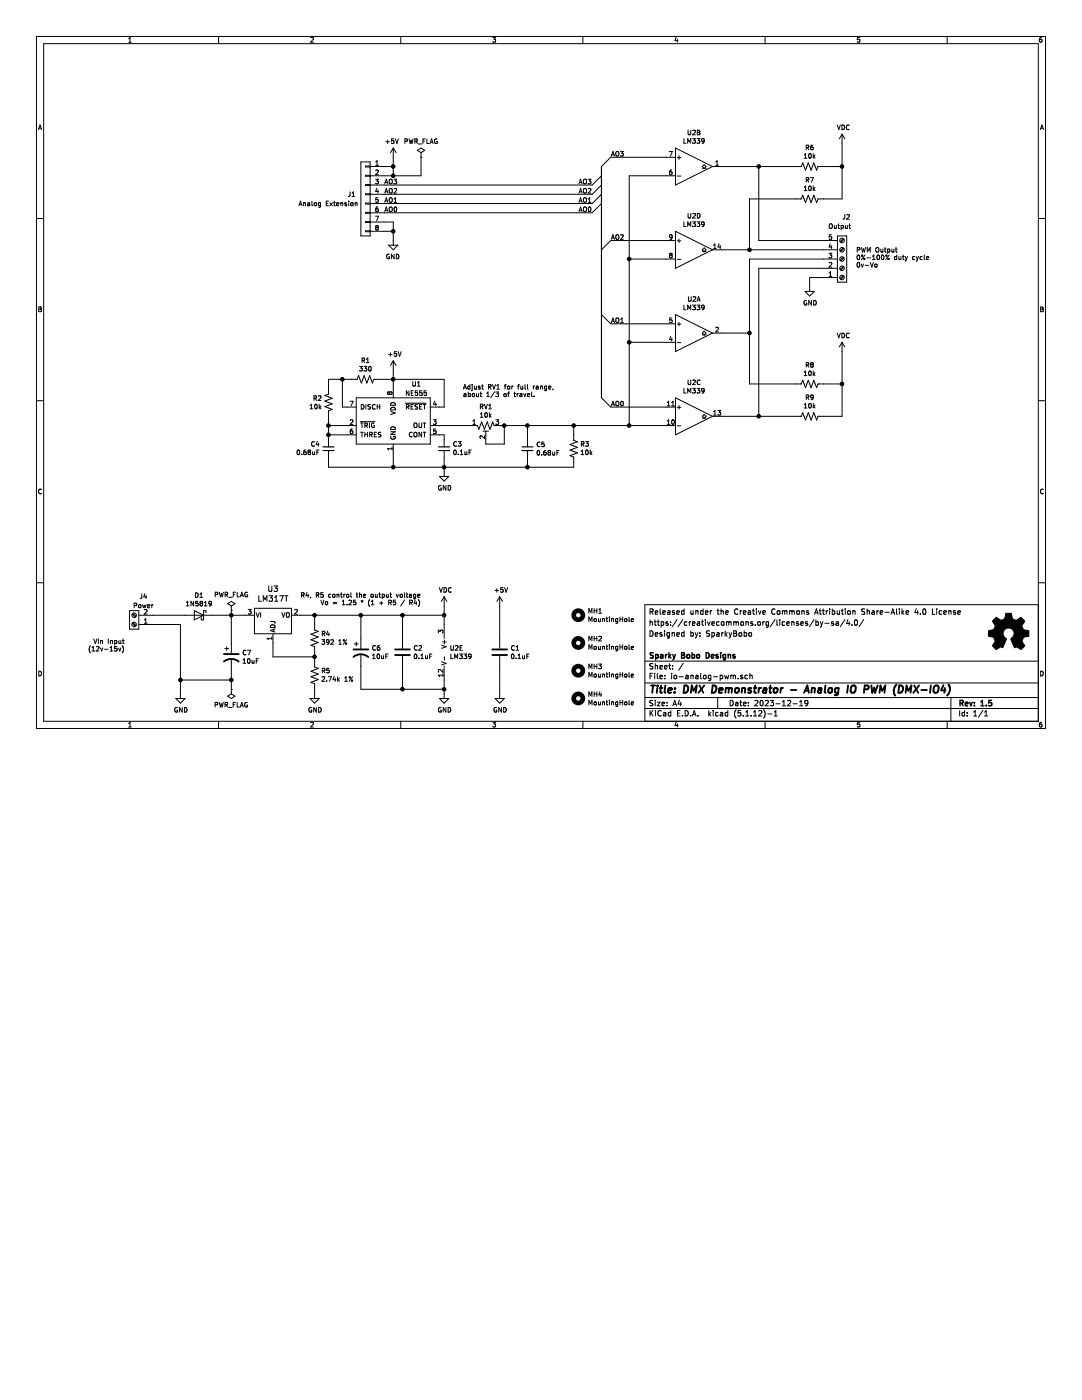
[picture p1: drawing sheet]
EESchema Schematic File Version 4
EELAYER 30 0
EELAYER END
$Descr A4 11693 8268
encoding utf-8
Sheet 1 1
Title "DMX Demonstrator - Analog IO PWM (DMX-IO4)"
Date "2023-12-19"
Rev "1.5"
Comp "Sparky Bobo Designs"
Comment1 ""
Comment2 "Designed by: SparkyBobo"
Comment3 "https://creativecommons.org/licenses/by-sa/4.0/"
Comment4 "Released under the Creative Commons Attribution Share-Alike 4.0 License"
$EndDescr
$Comp
L power:GND #PWR0111
U 1 1
P 8750 3100
F 0 "#PWR0111" H 8750 2850 50  0001 C CNN
F 1 "GND" H 8755 2927 50  0000 C CNN
F 2 "" H 8750 3100 50  0001 C CNN
F 3 "" H 8750 3100 50  0001 C CNN
	1    8750 3100
	1    0    0    -1  
$EndComp
Wire Wire Line
	8750 3100 8750 3000
$Comp
L Connector:Screw_Terminal_01x05 J2
U 1 1
P 9100 2800
F 0 "J2" H 9100 2350 50  0000 L CNN
F 1 "Output" H 8950 2450 50  0000 L CNN
F 2 "Connector_Phoenix_MC:PhoenixContact_MC_1,5_5-G-3.81_1x05_P3.81mm_Horizontal" H 9100 2800 50  0001 C CNN
F 3 "~" H 9100 2800 50  0001 C CNN
F 4 "J-381x5,P-381x5" H 9100 2800 50  0001 C CNN "PartId"
F 5 "Screw Terminal" H 9100 2800 50  0001 C CNN "Description"
	1    9100 2800
	1    0    0    1   
$EndComp
$Comp
L Device:C C2
U 1 1
P 4350 7050
F 0 "C2" H 4465 7096 50  0000 L CNN
F 1 "0.1uF" H 4465 7005 50  0000 L CNN
F 2 "Capacitor_THT:C_Rect_L4.6mm_W2.0mm_P2.50mm_MKS02_FKP02" H 4388 6900 50  0001 C CNN
F 3 "~" H 4350 7050 50  0001 C CNN
F 4 "Decoupling Capacitor" H 1950 7000 50  0001 C CNN "Description"
F 5 "C_DECOUPLE" H 1950 7000 50  0001 C CNN "PartId"
	1    4350 7050
	1    0    0    -1  
$EndComp
$Comp
L power:GND #PWR0120
U 1 1
P 4800 7500
F 0 "#PWR0120" H 4800 7250 50  0001 C CNN
F 1 "GND" H 4805 7327 50  0000 C CNN
F 2 "" H 4800 7500 50  0001 C CNN
F 3 "" H 4800 7500 50  0001 C CNN
	1    4800 7500
	1    0    0    -1  
$EndComp
$Comp
L Graphic:Logo_Open_Hardware_Small #LOGO1
U 1 1
P 10900 6850
F 0 "#LOGO1" H 10900 7125 50  0001 C CNN
F 1 "Logo_Open_Hardware_Small" H 10900 6625 50  0001 C CNN
F 2 "" H 10900 6850 50  0001 C CNN
F 3 "~" H 10900 6850 50  0001 C CNN
	1    10900 6850
	1    0    0    -1  
$EndComp
Wire Wire Line
	8750 3000 8900 3000
Text Label 6250 2300 0    50   ~ 0
AO0
Text Label 6250 2200 0    50   ~ 0
AO1
Text Label 6250 2100 0    50   ~ 0
AO2
Text Label 6250 2000 0    50   ~ 0
AO3
Wire Wire Line
	8900 2800 8100 2800
Wire Wire Line
	8900 2900 8200 2900
$Comp
L Device:C C1
U 1 1
P 5400 7050
F 0 "C1" H 5515 7096 50  0000 L CNN
F 1 "0.1uF" H 5515 7005 50  0000 L CNN
F 2 "Capacitor_THT:C_Rect_L4.6mm_W2.0mm_P2.50mm_MKS02_FKP02" H 5438 6900 50  0001 C CNN
F 3 "~" H 5400 7050 50  0001 C CNN
F 4 "Decoupling Capacitor" H 1950 7000 50  0001 C CNN "Description"
F 5 "C_DECOUPLE" H 1950 7000 50  0001 C CNN "PartId"
	1    5400 7050
	1    0    0    -1  
$EndComp
$Comp
L Mechanical:MountingHole MH2
U 1 1
P 6250 6950
F 0 "MH2" H 6350 6996 50  0000 L CNN
F 1 "MountingHole" H 6350 6905 50  0000 L CNN
F 2 "MountingHole:MountingHole_3.2mm_M3" H 6250 6950 50  0001 C CNN
F 3 "~" H 6250 6950 50  0001 C CNN
	1    6250 6950
	1    0    0    -1  
$EndComp
$Comp
L Mechanical:MountingHole MH3
U 1 1
P 6250 7250
F 0 "MH3" H 6350 7296 50  0000 L CNN
F 1 "MountingHole" H 6350 7205 50  0000 L CNN
F 2 "MountingHole:MountingHole_3.2mm_M3" H 6250 7250 50  0001 C CNN
F 3 "~" H 6250 7250 50  0001 C CNN
	1    6250 7250
	1    0    0    -1  
$EndComp
$Comp
L Mechanical:MountingHole MH4
U 1 1
P 6250 7550
F 0 "MH4" H 6350 7596 50  0000 L CNN
F 1 "MountingHole" H 6350 7505 50  0000 L CNN
F 2 "MountingHole:MountingHole_3.2mm_M3" H 6250 7550 50  0001 C CNN
F 3 "~" H 6250 7550 50  0001 C CNN
	1    6250 7550
	1    0    0    -1  
$EndComp
$Comp
L Mechanical:MountingHole MH1
U 1 1
P 6250 6650
F 0 "MH1" H 6350 6696 50  0000 L CNN
F 1 "MountingHole" H 6350 6605 50  0000 L CNN
F 2 "MountingHole:MountingHole_3.2mm_M3" H 6250 6650 50  0001 C CNN
F 3 "~" H 6250 6650 50  0001 C CNN
	1    6250 6650
	1    0    0    -1  
$EndComp
$Comp
L Comparator:LM339 U2
U 2 1
P 7500 1800
F 0 "U2" H 7500 2167 50  0000 C CNN
F 1 "LM339" H 7500 2076 50  0000 C CNN
F 2 "Package_DIP:DIP-14_W7.62mm" H 7450 1900 50  0001 C CNN
F 3 "http://www.ti.com/lit/ds/symlink/lm339.pdf" H 7550 2000 50  0001 C CNN
F 4 "U_339" H 7500 1800 50  0001 C CNN "PartId"
F 5 "Quad Differential Comparator" H 7500 1800 50  0001 C CNN "Description"
	2    7500 1800
	1    0    0    -1  
$EndComp
$Comp
L Comparator:LM339 U2
U 3 1
P 7500 4500
F 0 "U2" H 7500 4867 50  0000 C CNN
F 1 "LM339" H 7500 4776 50  0000 C CNN
F 2 "Package_DIP:DIP-14_W7.62mm" H 7450 1900 50  0001 C CNN
F 3 "http://www.ti.com/lit/ds/symlink/lm339.pdf" H 7550 2000 50  0001 C CNN
F 4 "U_339" H 7500 1800 50  0001 C CNN "PartId"
F 5 "Quad Differential Comparator" H 7500 1800 50  0001 C CNN "Description"
	3    7500 4500
	1    0    0    -1  
$EndComp
$Comp
L Comparator:LM339 U2
U 4 1
P 7500 2700
F 0 "U2" H 7500 3067 50  0000 C CNN
F 1 "LM339" H 7500 2976 50  0000 C CNN
F 2 "Package_DIP:DIP-14_W7.62mm" H 7450 1900 50  0001 C CNN
F 3 "http://www.ti.com/lit/ds/symlink/lm339.pdf" H 7550 2000 50  0001 C CNN
F 4 "U_339" H 7500 1800 50  0001 C CNN "PartId"
F 5 "Quad Differential Comparator" H 7500 1800 50  0001 C CNN "Description"
	4    7500 2700
	1    0    0    -1  
$EndComp
$Comp
L Device:C_Small C5
U 1 1
P 5700 4850
F 0 "C5" H 5792 4896 50  0000 L CNN
F 1 "0.68uF" H 5792 4805 50  0000 L CNN
F 2 "Capacitor_THT:C_Rect_L4.6mm_W2.0mm_P2.50mm_MKS02_FKP02" H 5700 4850 50  0001 C CNN
F 3 "~" H 5700 4850 50  0001 C CNN
F 4 "C_0u68" H 3550 4850 50  0001 C CNN "PartId"
	1    5700 4850
	1    0    0    -1  
$EndComp
$Comp
L Device:R_US R3
U 1 1
P 6200 4850
F 0 "R3" H 6132 4804 50  0000 R CNN
F 1 "10k" H 6132 4895 50  0000 R CNN
F 2 "Resistor_THT:R_Axial_DIN0207_L6.3mm_D2.5mm_P10.16mm_Horizontal" V 6240 4840 50  0001 C CNN
F 3 "~" H 6200 4850 50  0001 C CNN
F 4 "R_10k" H 3550 4350 50  0001 C CNN "PartId"
	1    6200 4850
	-1   0    0    1   
$EndComp
Wire Wire Line
	5700 4750 5700 4600
Connection ~ 5700 4600
$Comp
L power:GND #PWR0127
U 1 1
P 4800 5100
F 0 "#PWR0127" H 4800 4850 50  0001 C CNN
F 1 "GND" H 4805 4927 50  0000 C CNN
F 2 "" H 4800 5100 50  0001 C CNN
F 3 "" H 4800 5100 50  0001 C CNN
	1    4800 5100
	1    0    0    -1  
$EndComp
Wire Wire Line
	6800 3700 7200 3700
Connection ~ 6800 2800
Wire Wire Line
	6800 2800 6800 3700
Wire Wire Line
	6800 1900 7200 1900
Wire Wire Line
	6800 1900 6800 2800
Entry Wire Line
	6400 2000 6500 1900
Entry Wire Line
	6400 2100 6500 2000
Entry Wire Line
	6400 2200 6500 2100
Entry Wire Line
	6400 2300 6500 2200
Entry Wire Line
	6500 1800 6600 1700
Entry Wire Line
	6500 2700 6600 2600
Entry Wire Line
	6500 3400 6600 3500
Entry Wire Line
	6500 4300 6600 4400
Text Label 6600 4400 0    50   ~ 0
AO0
Text Label 6600 3500 0    50   ~ 0
AO1
Text Label 6600 2600 0    50   ~ 0
AO2
Text Label 6600 1700 0    50   ~ 0
AO3
Connection ~ 6800 3700
Wire Wire Line
	6800 2800 7200 2800
Wire Wire Line
	6600 1700 7200 1700
Wire Wire Line
	6600 2600 7200 2600
Wire Wire Line
	6600 4400 7200 4400
Wire Wire Line
	4800 5050 4800 5100
Wire Wire Line
	5700 4950 5700 5050
Wire Wire Line
	4800 7450 4800 7500
Connection ~ 4800 5050
Text Notes 9250 2900 0    50   ~ 0
PWM Output\n0%-100% duty cycle\n0v-Vo
Wire Wire Line
	7800 1800 8200 1800
Wire Wire Line
	7800 3600 8100 3600
Wire Wire Line
	7800 4500 8200 4500
Wire Wire Line
	6600 3500 7200 3500
$Comp
L Comparator:LM339 U2
U 1 1
P 7500 3600
F 0 "U2" H 7500 3967 50  0000 C CNN
F 1 "LM339" H 7500 3876 50  0000 C CNN
F 2 "Package_DIP:DIP-14_W7.62mm" H 7450 1900 50  0001 C CNN
F 3 "http://www.ti.com/lit/ds/symlink/lm339.pdf" H 7550 2000 50  0001 C CNN
F 4 "U_339" H 7500 1800 50  0001 C CNN "PartId"
F 5 "Quad Differential Comparator" H 7500 1800 50  0001 C CNN "Description"
	1    7500 3600
	1    0    0    -1  
$EndComp
$Comp
L DMXDemonstrator:TLC555-Timer U1
U 1 1
P 4250 4600
F 0 "U1" H 4500 5050 50  0000 C CNN
F 1 "NE555" H 4500 4950 50  0000 C CNN
F 2 "Package_DIP:DIP-8_W7.62mm" H 4300 4350 50  0001 L CNN
F 3 "https://www.ti.com/lit/ds/symlink/ne555.pdf" H 4900 4050 50  0001 C CNN
F 4 "U_555" H 4250 4600 50  0001 C CNN "PartId"
	1    4250 4600
	1    0    0    -1  
$EndComp
$Comp
L power:+5V #PWR0107
U 1 1
P 4250 4000
F 0 "#PWR0107" H 4250 3850 50  0001 C CNN
F 1 "+5V" H 4265 4173 50  0000 C CNN
F 2 "" H 4250 4000 50  0001 C CNN
F 3 "" H 4250 4000 50  0001 C CNN
	1    4250 4000
	1    0    0    -1  
$EndComp
$Comp
L Device:R_US R1
U 1 1
P 3950 4100
F 0 "R1" V 3745 4100 50  0000 C CNN
F 1 "330" V 3836 4100 50  0000 C CNN
F 2 "Resistor_THT:R_Axial_DIN0207_L6.3mm_D2.5mm_P10.16mm_Horizontal" V 3990 4090 50  0001 C CNN
F 3 "~" H 3950 4100 50  0001 C CNN
F 4 "R_LED" V 3950 4100 50  0001 C CNN "PartId"
	1    3950 4100
	0    1    1    0   
$EndComp
Wire Wire Line
	4750 4400 4800 4400
Wire Wire Line
	4800 4400 4800 4100
Wire Wire Line
	4800 4100 4250 4100
Wire Wire Line
	4250 4100 4250 4000
Wire Wire Line
	4250 4200 4250 4100
Connection ~ 4250 4100
Wire Wire Line
	4250 4100 4100 4100
Wire Wire Line
	3800 4100 3700 4100
Wire Wire Line
	3700 4100 3700 4400
Wire Wire Line
	3700 4400 3750 4400
Wire Wire Line
	3750 4600 3550 4600
Wire Wire Line
	3550 4600 3550 4700
Wire Wire Line
	3550 4700 3750 4700
$Comp
L Device:C_Small C3
U 1 1
P 4800 4850
F 0 "C3" H 4709 4804 50  0000 R CNN
F 1 "0.1uF" H 4709 4895 50  0000 R CNN
F 2 "Capacitor_THT:C_Rect_L4.6mm_W2.0mm_P2.50mm_MKS02_FKP02" H 4800 4850 50  0001 C CNN
F 3 "~" H 4800 4850 50  0001 C CNN
F 4 "Decoupling Capacitor" H 1950 7000 50  0001 C CNN "Description"
F 5 "C_DECOUPLE" H 1950 7000 50  0001 C CNN "PartId"
	1    4800 4850
	-1   0    0    1   
$EndComp
Wire Wire Line
	4800 4750 4800 4700
Wire Wire Line
	4800 4950 4800 5050
Wire Wire Line
	4750 4700 4800 4700
Wire Wire Line
	4800 5050 4250 5050
Wire Wire Line
	4250 5050 4250 4900
Connection ~ 4250 5050
$Comp
L Device:C_Small C4
U 1 1
P 3550 4850
F 0 "C4" H 3459 4804 50  0000 R CNN
F 1 "0.68uF" H 3459 4895 50  0000 R CNN
F 2 "Capacitor_THT:C_Rect_L4.6mm_W2.0mm_P2.50mm_MKS02_FKP02" H 3550 4850 50  0001 C CNN
F 3 "~" H 3550 4850 50  0001 C CNN
F 4 "C_0u68" H 3550 4850 50  0001 C CNN "PartId"
	1    3550 4850
	1    0    0    1   
$EndComp
Wire Wire Line
	4250 5050 3550 5050
Wire Wire Line
	3550 5050 3550 4950
Wire Wire Line
	3550 4750 3550 4700
Connection ~ 3550 4700
Wire Wire Line
	4750 4600 5100 4600
$Comp
L Device:R_US R2
U 1 1
P 3550 4350
F 0 "R2" H 3618 4396 50  0000 L CNN
F 1 "10k" H 3618 4305 50  0000 L CNN
F 2 "Resistor_THT:R_Axial_DIN0207_L6.3mm_D2.5mm_P10.16mm_Horizontal" V 3590 4340 50  0001 C CNN
F 3 "~" H 3550 4350 50  0001 C CNN
F 4 "R_10k" H 3550 4350 50  0001 C CNN "PartId"
	1    3550 4350
	-1   0    0    -1  
$EndComp
Wire Wire Line
	3550 4200 3550 4100
Wire Wire Line
	3550 4100 3700 4100
Connection ~ 3700 4100
Wire Wire Line
	3550 4600 3550 4500
Connection ~ 3550 4600
Wire Wire Line
	6800 3700 6800 4600
Wire Wire Line
	6200 4600 6200 4700
Wire Wire Line
	6200 5000 6200 5050
Wire Wire Line
	5700 4600 6200 4600
Wire Wire Line
	4800 7450 4800 7350
Wire Wire Line
	4350 7450 4350 7200
Wire Wire Line
	4800 6650 4800 6750
$Comp
L Comparator:LM339 U2
U 5 1
P 4900 7050
F 0 "U2" H 4858 7096 50  0000 L CNN
F 1 "LM339" H 4858 7005 50  0000 L CNN
F 2 "Package_DIP:DIP-14_W7.62mm" H 4850 7150 50  0001 C CNN
F 3 "http://www.ti.com/lit/ds/symlink/lm339.pdf" H 4950 7250 50  0001 C CNN
	5    4900 7050
	1    0    0    -1  
$EndComp
Wire Wire Line
	4350 6900 4350 6650
Wire Wire Line
	6800 4600 7200 4600
Connection ~ 4800 7450
Wire Wire Line
	4800 5050 5700 5050
Wire Wire Line
	5700 5050 6200 5050
Connection ~ 5700 5050
Wire Wire Line
	6200 4600 6800 4600
Connection ~ 6200 4600
Connection ~ 6800 4600
Text Notes 5000 4300 0    50   ~ 0
Adjust RV1 for full range,\nabout 1/3 of travel.
Wire Wire Line
	5450 4600 5700 4600
Wire Wire Line
	5400 4600 5450 4600
Connection ~ 5450 4600
Wire Wire Line
	5450 4800 5450 4600
Wire Wire Line
	5250 4750 5250 4800
Wire Wire Line
	5250 4800 5450 4800
$Comp
L Device:R_POT_TRIM_US RV1
U 1 1
P 5250 4600
F 0 "RV1" V 5045 4600 50  0000 C CNN
F 1 "10k" V 5136 4600 50  0000 C CNN
F 2 "Potentiometer_THT:Potentiometer_Bourns_3299P_Horizontal" H 5250 4600 50  0001 C CNN
F 3 "https://www.bourns.com/docs/Product-Datasheets/3299.pdf" H 5250 4600 50  0001 C CNN
F 4 "RV_PWM" V 5250 4600 50  0001 C CNN "PartId"
	1    5250 4600
	0    -1   1    0   
$EndComp
$Comp
L power:GND #PWR?
U 1 1
P 4250 2600
AR Path="/647E1209/653B9279" Ref="#PWR?"  Part="1" 
AR Path="/653B9279" Ref="#PWR02"  Part="1" 
AR Path="/64992F34/653B9279" Ref="#PWR?"  Part="1" 
F 0 "#PWR02" H 4250 2350 50  0001 C CNN
F 1 "GND" H 4255 2427 50  0000 C CNN
F 2 "" H 4250 2600 50  0001 C CNN
F 3 "" H 4250 2600 50  0001 C CNN
	1    4250 2600
	-1   0    0    -1  
$EndComp
Wire Wire Line
	4250 2600 4250 2500
Wire Wire Line
	4250 2500 4150 2500
Wire Wire Line
	4250 2500 4250 2400
Wire Wire Line
	4250 2400 4150 2400
Connection ~ 4250 2500
$Comp
L power:+5V #PWR?
U 1 1
P 4250 1700
AR Path="/647E1209/653B9284" Ref="#PWR?"  Part="1" 
AR Path="/653B9284" Ref="#PWR01"  Part="1" 
AR Path="/64992F34/653B9284" Ref="#PWR?"  Part="1" 
F 0 "#PWR01" H 4250 1550 50  0001 C CNN
F 1 "+5V" H 4265 1873 50  0000 C CNN
F 2 "" H 4250 1700 50  0001 C CNN
F 3 "" H 4250 1700 50  0001 C CNN
	1    4250 1700
	-1   0    0    -1  
$EndComp
Wire Wire Line
	4250 1700 4250 1800
Wire Wire Line
	4150 1800 4250 1800
Connection ~ 4250 1800
Wire Wire Line
	4250 1800 4250 1900
Wire Wire Line
	4150 1900 4250 1900
Text Label 4300 2000 2    50   ~ 0
AO3
Text Label 4300 2100 2    50   ~ 0
AO2
Text Label 4300 2200 2    50   ~ 0
AO1
Text Label 4300 2300 2    50   ~ 0
AO0
Wire Wire Line
	4150 2000 6400 2000
Wire Wire Line
	4150 2100 6400 2100
Wire Wire Line
	4150 2200 6400 2200
Wire Wire Line
	4150 2300 6400 2300
$Comp
L Connector_Generic:Conn_01x08 J1
U 1 1
P 3950 2100
F 0 "J1" H 4100 2100 50  0000 C CNN
F 1 "Analog Extension" H 4350 2000 50  0000 C CNN
F 2 "Connector_PinSocket_2.54mm:PinSocket_1x08_P2.54mm_Vertical" H 3950 2100 50  0001 C CNN
F 3 "~" H 3950 2100 50  0001 C CNN
F 4 "H_ANALOG_LONG" H 3950 2100 50  0001 C CNN "PartId"
F 5 "Arduino Stackable Header - 8 Pin" H 3950 2100 50  0001 C CNN "Description"
	1    3950 2100
	-1   0    0    -1  
$EndComp
Wire Wire Line
	8100 2700 8900 2700
Wire Wire Line
	8200 2600 8900 2600
Wire Wire Line
	7800 2700 8100 2700
Wire Wire Line
	2500 7350 1950 7350
Wire Wire Line
	2500 7450 2500 7350
$Comp
L power:PWR_FLAG #FLG?
U 1 1
P 2500 7450
AR Path="/647E1209/6546F2B0" Ref="#FLG?"  Part="1" 
AR Path="/6546F2B0" Ref="#FLG02"  Part="1" 
AR Path="/65468F85/6546F2B0" Ref="#FLG?"  Part="1" 
F 0 "#FLG02" H 2500 7525 50  0001 C CNN
F 1 "PWR_FLAG" H 2500 7623 50  0000 C CNN
F 2 "" H 2500 7450 50  0001 C CNN
F 3 "~" H 2500 7450 50  0001 C CNN
	1    2500 7450
	-1   0    0    1   
$EndComp
$Comp
L Device:CP1 C?
U 1 1
P 3900 7050
AR Path="/647E1209/6546F2B6" Ref="C?"  Part="1" 
AR Path="/6546F2B6" Ref="C6"  Part="1" 
AR Path="/65468F85/6546F2B6" Ref="C?"  Part="1" 
F 0 "C6" H 4015 7096 50  0000 L CNN
F 1 "10uF" H 4015 7005 50  0000 L CNN
F 2 "Capacitor_THT:CP_Radial_D5.0mm_P2.50mm" H 3900 7050 50  0001 C CNN
F 3 "~" H 3900 7050 50  0001 C CNN
F 4 "C_FILTER" H 4650 7000 50  0001 C CNN "PartId"
F 5 "Filter Capacitor" H 3900 7050 50  0001 C CNN "Description"
	1    3900 7050
	1    0    0    -1  
$EndComp
$Comp
L Regulator_Linear:LM317_TO-220 U?
U 1 1
P 2950 6650
AR Path="/647E1209/6546F2C6" Ref="U?"  Part="1" 
AR Path="/6546F2C6" Ref="U3"  Part="1" 
AR Path="/65468F85/6546F2C6" Ref="U?"  Part="1" 
F 0 "U3" H 2950 6937 60  0000 C CNN
F 1 "LM317T" H 2950 6831 60  0000 C CNN
F 2 "Package_TO_SOT_THT:TO-220-3_Horizontal_TabDown" H 3150 6850 60  0001 L CNN
F 3 "http://www.st.com/content/ccc/resource/technical/document/datasheet/group1/a0/db/e6/9b/6f/9c/45/7b/CD00000455/files/CD00000455.pdf/jcr:content/translations/en.CD00000455.pdf" H 3150 6950 60  0001 L CNN
F 4 "U_317" H 3150 7050 60  0001 L CNN "PartId"
F 5 "IC REG LIN POS ADJ 1.5A TO220AB" H 3150 7650 60  0001 L CNN "Description"
	1    2950 6650
	1    0    0    -1  
$EndComp
$Comp
L Device:R_US R?
U 1 1
P 3400 6900
AR Path="/647E1209/6546F2CD" Ref="R?"  Part="1" 
AR Path="/6546F2CD" Ref="R4"  Part="1" 
AR Path="/65468F85/6546F2CD" Ref="R?"  Part="1" 
F 0 "R4" H 3332 6854 50  0000 R CNN
F 1 "392 1%" H 3332 6945 50  0000 R CNN
F 2 "Resistor_THT:R_Axial_DIN0207_L6.3mm_D2.5mm_P10.16mm_Horizontal" V 3440 6890 50  0001 C CNN
F 3 "~" H 3400 6900 50  0001 C CNN
F 4 "R_392" H 3400 6900 50  0001 C CNN "PartId"
	1    3400 6900
	-1   0    0    1   
$EndComp
$Comp
L Device:R_US R?
U 1 1
P 3400 7300
AR Path="/647E1209/6546F2D4" Ref="R?"  Part="1" 
AR Path="/6546F2D4" Ref="R5"  Part="1" 
AR Path="/65468F85/6546F2D4" Ref="R?"  Part="1" 
F 0 "R5" H 3332 7254 50  0000 R CNN
F 1 "2.74k 1%" H 3332 7345 50  0000 R CNN
F 2 "Resistor_THT:R_Axial_DIN0207_L6.3mm_D2.5mm_P10.16mm_Horizontal" V 3440 7290 50  0001 C CNN
F 3 "~" H 3400 7300 50  0001 C CNN
F 4 "R_2k74" H 3400 7300 50  0001 C CNN "PartId"
	1    3400 7300
	-1   0    0    1   
$EndComp
Wire Wire Line
	3250 6650 3400 6650
Wire Wire Line
	3400 6750 3400 6650
Connection ~ 3400 6650
Wire Wire Line
	3400 6650 3900 6650
Wire Wire Line
	3400 7050 3400 7100
Wire Wire Line
	3400 7100 2950 7100
Wire Wire Line
	2950 7100 2950 6950
Connection ~ 3400 7100
Wire Wire Line
	3400 7100 3400 7150
$Comp
L power:GND #PWR?
U 1 1
P 3400 7500
AR Path="/647E1209/6546F2E4" Ref="#PWR?"  Part="1" 
AR Path="/6546F2E4" Ref="#PWR04"  Part="1" 
AR Path="/65468F85/6546F2E4" Ref="#PWR?"  Part="1" 
F 0 "#PWR04" H 3400 7250 50  0001 C CNN
F 1 "GND" H 3405 7327 50  0000 C CNN
F 2 "" H 3400 7500 50  0001 C CNN
F 3 "" H 3400 7500 50  0001 C CNN
	1    3400 7500
	1    0    0    -1  
$EndComp
Wire Wire Line
	3400 7500 3400 7450
Wire Wire Line
	3900 6900 3900 6650
$Comp
L Diode:1N5819 D?
U 1 1
P 2150 6650
AR Path="/64798DC1/6546F2EC" Ref="D?"  Part="1" 
AR Path="/6546F2EC" Ref="D1"  Part="1" 
AR Path="/647E1209/6546F2EC" Ref="D?"  Part="1" 
AR Path="/65468F85/6546F2EC" Ref="D?"  Part="1" 
F 0 "D1" H 2150 6866 50  0000 C CNN
F 1 "1N5819" H 2150 6775 50  0000 C CNN
F 2 "Diode_THT:D_DO-41_SOD81_P10.16mm_Horizontal" H 2150 6475 50  0001 C CNN
F 3 "http://www.vishay.com/docs/88525/1n5817.pdf" H 2150 6650 50  0001 C CNN
F 4 "D_RV_PRO" H 2150 6650 50  0001 C CNN "PartId"
F 5 "Reverse Voltage Protection" H 2150 6650 50  0001 C CNN "Description"
	1    2150 6650
	-1   0    0    -1  
$EndComp
Wire Wire Line
	2300 6650 2500 6650
$Comp
L power:PWR_FLAG #FLG?
U 1 1
P 2500 6600
AR Path="/64798DC1/6546F2F4" Ref="#FLG?"  Part="1" 
AR Path="/6546F2F4" Ref="#FLG01"  Part="1" 
AR Path="/647E1209/6546F2F4" Ref="#FLG?"  Part="1" 
AR Path="/65468F85/6546F2F4" Ref="#FLG?"  Part="1" 
F 0 "#FLG01" H 2500 6675 50  0001 C CNN
F 1 "PWR_FLAG" H 2500 6773 50  0000 C CNN
F 2 "" H 2500 6600 50  0001 C CNN
F 3 "~" H 2500 6600 50  0001 C CNN
	1    2500 6600
	1    0    0    -1  
$EndComp
Wire Wire Line
	2500 6600 2500 6650
Connection ~ 2500 6650
Wire Wire Line
	2500 6650 2650 6650
$Comp
L Connector:Screw_Terminal_01x02 J?
U 1 1
P 1450 6750
AR Path="/647946E8/6546F2FD" Ref="J?"  Part="1" 
AR Path="/6546F2FD" Ref="J4"  Part="1" 
AR Path="/64798DC1/6546F2FD" Ref="J?"  Part="1" 
AR Path="/647E1209/6546F2FD" Ref="J?"  Part="1" 
AR Path="/65468F85/6546F2FD" Ref="J?"  Part="1" 
F 0 "J4" H 1350 6450 50  0000 C CNN
F 1 "Power" H 1350 6550 50  0000 C CNN
F 2 "Connector_Phoenix_MC:PhoenixContact_MC_1,5_2-G-3.81_1x02_P3.81mm_Horizontal" H 1450 6750 50  0001 C CNN
F 3 "~" H 1450 6750 50  0001 C CNN
F 4 "J-381x2,P-381x2" H 1450 6750 50  0001 C CNN "PartId"
F 5 "Screw Terminal" H 1450 6750 50  0001 C CNN "Description"
	1    1450 6750
	-1   0    0    1   
$EndComp
Wire Wire Line
	1950 7350 1950 6750
Wire Wire Line
	1650 6750 1950 6750
Connection ~ 1950 7350
$Comp
L power:GND #PWR?
U 1 1
P 1950 7500
AR Path="/6BB77A68/6546F317" Ref="#PWR?"  Part="1" 
AR Path="/64132440/6413313E/6546F317" Ref="#PWR?"  Part="1" 
AR Path="/647946E8/6546F317" Ref="#PWR?"  Part="1" 
AR Path="/6546F317" Ref="#PWR03"  Part="1" 
AR Path="/64798DC1/6546F317" Ref="#PWR?"  Part="1" 
AR Path="/647E1209/6546F317" Ref="#PWR?"  Part="1" 
AR Path="/65468F85/6546F317" Ref="#PWR?"  Part="1" 
F 0 "#PWR03" H 1950 7250 50  0001 C CNN
F 1 "GND" H 1955 7327 50  0000 C CNN
F 2 "" H 1950 7500 50  0001 C CNN
F 3 "" H 1950 7500 50  0001 C CNN
	1    1950 7500
	1    0    0    -1  
$EndComp
Wire Wire Line
	3900 7200 3900 7450
Connection ~ 3900 6650
Text Notes 1350 7050 2    50   ~ 0
VIn Input\n(12v-15v)
$Comp
L Device:CP1 C?
U 1 1
P 2500 7100
AR Path="/647E1209/6546F324" Ref="C?"  Part="1" 
AR Path="/6546F324" Ref="C7"  Part="1" 
AR Path="/65468F85/6546F324" Ref="C?"  Part="1" 
F 0 "C7" H 2615 7146 50  0000 L CNN
F 1 "10uF" H 2615 7055 50  0000 L CNN
F 2 "Capacitor_THT:CP_Radial_D5.0mm_P2.50mm" H 2500 7100 50  0001 C CNN
F 3 "~" H 2500 7100 50  0001 C CNN
F 4 "C_FILTER" H 4650 7000 50  0001 C CNN "PartId"
F 5 "Filter Capacitor" H 2500 7100 50  0001 C CNN "Description"
	1    2500 7100
	1    0    0    -1  
$EndComp
Wire Wire Line
	2500 6650 2500 6950
Wire Wire Line
	2500 7250 2500 7350
Connection ~ 2500 7350
Text Notes 4550 6550 2    50   ~ 0
R4, R5 control the output voltage\nVo = 1.25 * (1 + R5 / R4)
$Comp
L power:PWR_FLAG #FLG?
U 1 1
P 4550 1700
AR Path="/64798DC1/654D8601" Ref="#FLG?"  Part="1" 
AR Path="/654D8601" Ref="#FLG0101"  Part="1" 
AR Path="/647E1209/654D8601" Ref="#FLG?"  Part="1" 
AR Path="/65468F85/654D8601" Ref="#FLG?"  Part="1" 
F 0 "#FLG0101" H 4550 1775 50  0001 C CNN
F 1 "PWR_FLAG" H 4550 1873 50  0000 C CNN
F 2 "" H 4550 1700 50  0001 C CNN
F 3 "~" H 4550 1700 50  0001 C CNN
	1    4550 1700
	1    0    0    -1  
$EndComp
Wire Wire Line
	4250 1900 4550 1900
Wire Wire Line
	4550 1700 4550 1900
Connection ~ 4250 1900
Wire Wire Line
	3900 7450 4350 7450
Wire Wire Line
	3900 6650 4350 6650
Connection ~ 4350 6650
Wire Wire Line
	4350 6650 4800 6650
Connection ~ 4350 7450
Wire Wire Line
	4350 7450 4800 7450
$Comp
L power:GND #PWR0101
U 1 1
P 5400 7500
F 0 "#PWR0101" H 5400 7250 50  0001 C CNN
F 1 "GND" H 5405 7327 50  0000 C CNN
F 2 "" H 5400 7500 50  0001 C CNN
F 3 "" H 5400 7500 50  0001 C CNN
	1    5400 7500
	1    0    0    -1  
$EndComp
Wire Wire Line
	5400 7200 5400 7500
$Comp
L power:+5V #PWR0102
U 1 1
P 5400 6550
F 0 "#PWR0102" H 5400 6400 50  0001 C CNN
F 1 "+5V" H 5415 6723 50  0000 C CNN
F 2 "" H 5400 6550 50  0001 C CNN
F 3 "" H 5400 6550 50  0001 C CNN
	1    5400 6550
	1    0    0    -1  
$EndComp
Wire Wire Line
	5400 6550 5400 6900
Wire Wire Line
	1650 6650 2000 6650
Wire Wire Line
	1950 7350 1950 7500
Connection ~ 8200 1800
Connection ~ 8100 2700
$Comp
L power:VDC #PWR0105
U 1 1
P 4800 6550
F 0 "#PWR0105" H 4800 6450 50  0001 C CNN
F 1 "VDC" H 4815 6723 50  0000 C CNN
F 2 "" H 4800 6550 50  0001 C CNN
F 3 "" H 4800 6550 50  0001 C CNN
	1    4800 6550
	1    0    0    -1  
$EndComp
Wire Wire Line
	4800 6650 4800 6550
Connection ~ 4800 6650
$Comp
L power:VDC #PWR0106
U 1 1
P 9100 1550
F 0 "#PWR0106" H 9100 1450 50  0001 C CNN
F 1 "VDC" H 9115 1723 50  0000 C CNN
F 2 "" H 9100 1550 50  0001 C CNN
F 3 "" H 9100 1550 50  0001 C CNN
	1    9100 1550
	1    0    0    -1  
$EndComp
Wire Wire Line
	8100 2700 8100 2150
$Comp
L Device:R_US R6
U 1 1
P 8750 1800
F 0 "R6" V 8545 1800 50  0000 C CNN
F 1 "10k" V 8636 1800 50  0000 C CNN
F 2 "Resistor_THT:R_Axial_DIN0207_L6.3mm_D2.5mm_P10.16mm_Horizontal" V 8790 1790 50  0001 C CNN
F 3 "~" H 8750 1800 50  0001 C CNN
F 4 "R_10k" V 8750 1800 50  0001 C CNN "PartId"
	1    8750 1800
	0    1    1    0   
$EndComp
$Comp
L Device:R_US R7
U 1 1
P 8750 2150
F 0 "R7" V 8545 2150 50  0000 C CNN
F 1 "10k" V 8636 2150 50  0000 C CNN
F 2 "Resistor_THT:R_Axial_DIN0207_L6.3mm_D2.5mm_P10.16mm_Horizontal" V 8790 2140 50  0001 C CNN
F 3 "~" H 8750 2150 50  0001 C CNN
F 4 "R_10k" V 8750 2150 50  0001 C CNN "PartId"
	1    8750 2150
	0    1    1    0   
$EndComp
$Comp
L Device:R_US R8
U 1 1
P 8750 4150
F 0 "R8" V 8545 4150 50  0000 C CNN
F 1 "10k" V 8636 4150 50  0000 C CNN
F 2 "Resistor_THT:R_Axial_DIN0207_L6.3mm_D2.5mm_P10.16mm_Horizontal" V 8790 4140 50  0001 C CNN
F 3 "~" H 8750 4150 50  0001 C CNN
F 4 "R_10k" V 8750 4150 50  0001 C CNN "PartId"
	1    8750 4150
	0    1    1    0   
$EndComp
$Comp
L Device:R_US R9
U 1 1
P 8750 4500
F 0 "R9" V 8545 4500 50  0000 C CNN
F 1 "10k" V 8636 4500 50  0000 C CNN
F 2 "Resistor_THT:R_Axial_DIN0207_L6.3mm_D2.5mm_P10.16mm_Horizontal" V 8790 4490 50  0001 C CNN
F 3 "~" H 8750 4500 50  0001 C CNN
F 4 "R_10k" V 8750 4500 50  0001 C CNN "PartId"
	1    8750 4500
	0    1    1    0   
$EndComp
Wire Wire Line
	8200 1800 8600 1800
Wire Wire Line
	8600 2150 8100 2150
Wire Wire Line
	8600 4150 8100 4150
Wire Wire Line
	8600 4500 8200 4500
Wire Wire Line
	8200 1800 8200 2600
Wire Wire Line
	8900 4500 9100 4500
Wire Wire Line
	9100 4500 9100 4150
Wire Wire Line
	8900 1800 9100 1800
Connection ~ 9100 1800
Wire Wire Line
	9100 1800 9100 1550
Wire Wire Line
	8900 2150 9100 2150
Wire Wire Line
	9100 2150 9100 1800
Wire Wire Line
	8900 4150 9100 4150
Connection ~ 9100 4150
Wire Wire Line
	9100 4150 9100 3800
Wire Wire Line
	8100 2800 8100 3600
Wire Wire Line
	8200 2900 8200 4500
Connection ~ 8200 4500
$Comp
L power:VDC #PWR?
U 1 1
P 9100 3800
F 0 "#PWR?" H 9100 3700 50  0001 C CNN
F 1 "VDC" H 9115 3973 50  0000 C CNN
F 2 "" H 9100 3800 50  0001 C CNN
F 3 "" H 9100 3800 50  0001 C CNN
	1    9100 3800
	1    0    0    -1  
$EndComp
Wire Wire Line
	8100 3600 8100 4150
Connection ~ 8100 3600
Wire Bus Line
	6500 1800 6500 4300
$EndSCHEMATC
